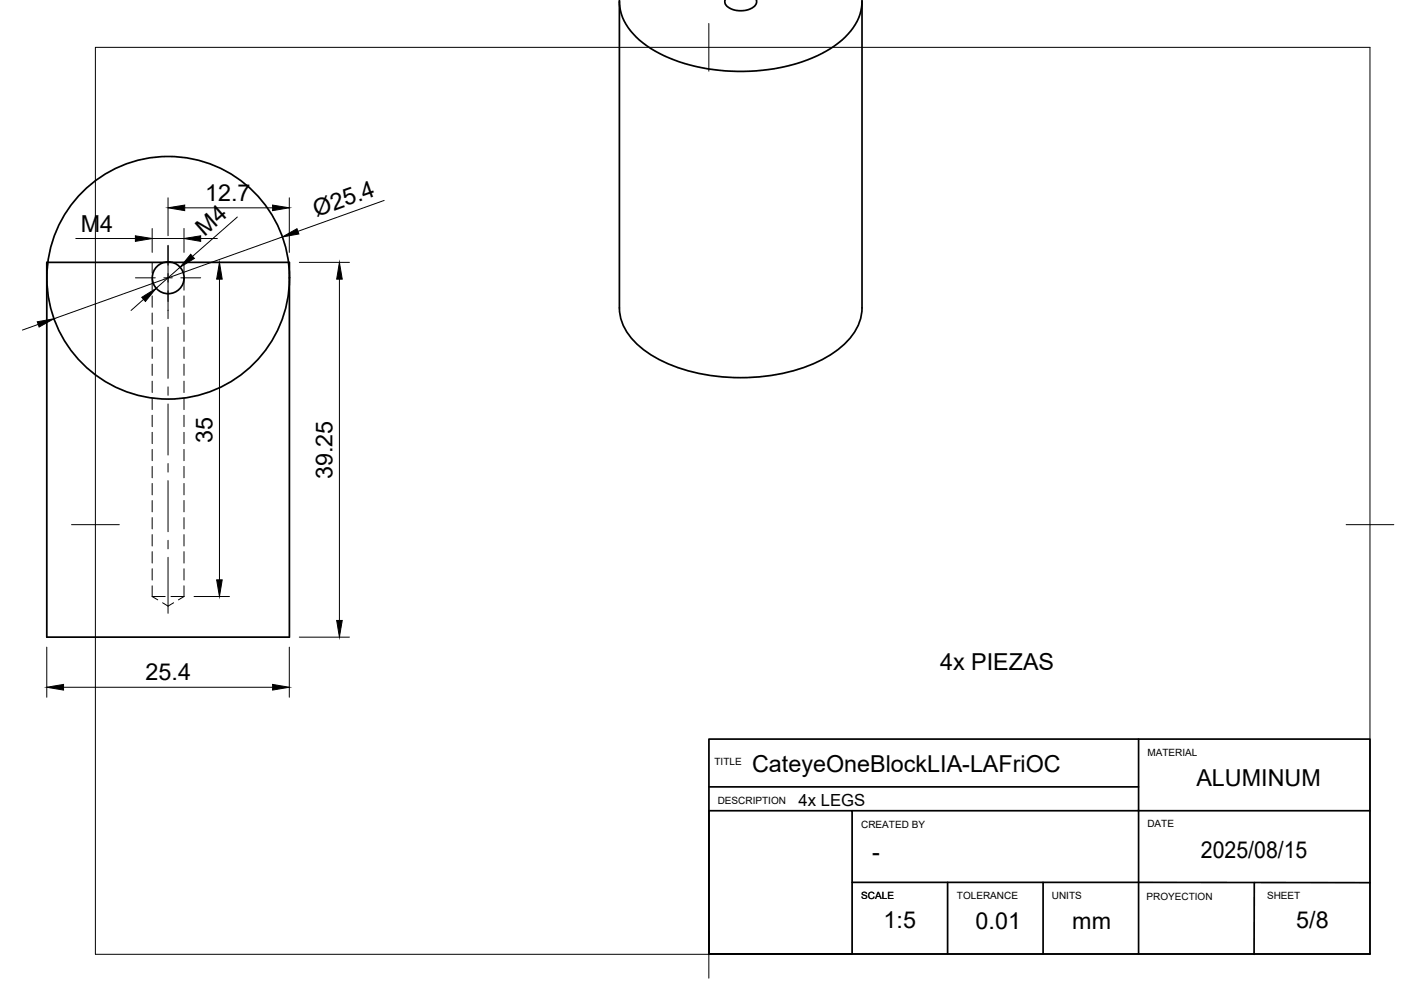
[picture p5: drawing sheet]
<svg xmlns="http://www.w3.org/2000/svg" width="297mm" height="210mm" viewBox="0 0 297 210" stroke-linecap="round" stroke-linejoin="round" font-family="sans-serif">
<!-- layer: Hidden -->
<g fill="none" stroke="#000" stroke-width=".21">
<path d="M31.9 55v2.2M31.9 58.4v2.4M38.5 55v2.2M38.5 58.4v2.4M31.9 62v2.4M31.9 65.6v2.3M31.9 69.1v2.4M31.9 72.7v2.4M31.9 76.3v2.3M31.9 79.9v2.3M38.5 62v2.4M38.5 65.6v2.3"/>
<path d="M38.5 69.1v2.4M38.5 72.7v2.4M38.5 76.3v2.3M38.5 79.9v2.3M31.9 83.4v2.4M31.9 87v2.4M31.9 90.6v2.3M31.9 94.1v2.4M31.9 97.7v2.4M38.5 83.4v2.4M38.5 87v2.4M38.5 90.6v2.3"/>
<path d="M38.5 94.1v2.4M38.5 97.7v2.4M31.9 101.3v2.4M31.9 104.9v2.3M31.9 108.4v2.4M31.9 112v2.4M31.9 115.6v2.4M31.9 119.1v2.4M38.5 101.3v2.4M38.5 104.9v2.3M38.5 108.4v2.4M38.5 112v2.4"/>
<path d="M38.5 115.6v2.4M38.5 119.1v2.4M31.9 125h2.7M31.9 125l1.1 .7M31.9 122.7v2.3M34.1 126.3l1.1 .7 1.2-.7M35.8 125h2.7M38.5 125l-1.1 .7M38.5 122.7v2.3"/>
</g>
<!-- layer: Visible -->
<g fill="none" stroke="#000" stroke-width=".36">
<path d="M129.8 0a10.4 10.4 0 0 0 4.1 8.4 31.4 31.4 0 0 0 18.1 6.5 37.8 37.8 0 0 0 22-4.7 13 13 0 0 0 6.5-8.7l.1-1.5M151.9 0a1.74 1.74 0 0 0 1.6 2 4.4 4.4 0 0 0 4.9-1.2v-.8M129.8 .3v64.2a11.8 11.8 0 0 0 5.9 9.4 35.9 35.9 0 0 0 21.8 5.2 32.5 32.5 0 0 0 18.4-6.2 11.3 11.3 0 0 0 4.7-8.4v-64.2M9.8 55h50.8v78.5h-50.8z"/>
<circle cx="35.2" cy="58.2" r="25.4"/>
<circle cx="35.2" cy="58.2" r="3.3"/>
</g>
<!-- layer: BORDER -->
<path d="M20 9.9h267v190h-267zM148.5 4.9v10M15 109.9h10M282 109.9h10M148.5 194.9v10" fill="none" stroke="#000" stroke-width=".21"/>
<!-- layer: TITLEBLOCK -->
<path d="M148.5 154.8h138.5v45h-138.5zM238.5 154.8v45M148.5 169.8h30v30h-30zM148.5 164.8h90M178.5 169.8h108.5M178.5 184.8l108.5 .1M198.5 184.8v15M218.5 184.8v15M262.7 184.9v15" fill="none" stroke="#000" stroke-width=".36"/>
<!-- layer: FD_Dimensions -->
<g fill="none" stroke="#000" stroke-width=".21">
<path d="M15.9 50h12.5M31.9 47.9v5M31.9 50h6.6M35.2 41.4v8M37.7 56l-5 4.4M38.5 47.9v5M38.7 43.5h18.4M40.6 55h7.5M42 50h3.5M46 58.5v63M49.7 45.5l-9.4 8.2M59.1 49.6l-47.8 17.2"/>
<path d="M60.6 41.4v11.5M62.7 55h10.5M71.1 58.5v71.5M80.5 42l-18.1 6.5M8 68l-3.3 1.1M30.1 62.7l-2.6 2.3M9.8 135.6v10.5M40.6 125h7.5M60.6 135.6v10.5M62.7 133.5h10.5M13.3 144h43.8"/>
</g>
<g fill="#000" stroke="#000" stroke-width=".21">
<path d="M28.4 49.4l3.5 .6-3.5 .6zM35.2 43.5l3.5-.5v1.1zM39.9 53.3l.8 .8-3 1.9zM38.5 50l3.5-.6v1.2zM46 55l.5 3.5h-1.1zM57.1 43l3.5 .5-3.5 .6zM59.1 49.6l3.1-1.7 .4 1.1zM71.1 55l.6 3.5h-1.2zM7.8 67.4l3.5-.6-3.1 1.7zM29.7 62.3l3-1.9-2.2 2.8zM45.4 121.5h1.1l-.5 3.5zM70.5 130h1.2l-.6 3.5z"/>
<path d="M9.8 144l3.5-.6v1.2zM57.1 143.4l3.5 .6-3.5 .6z"/>
</g>
<!-- layer: Smart Centers -->
<path d="M28.4 58.2h4.1M34.3 58.2h1.8M35.2 51.4v15.4M37.9 58.2h4.1M35.2 68.5v10.8M35.2 81v1.8M35.2 84.6v10.7M35.2 97.1v1.8M35.2 100.7v10.7M35.2 113.2v1.8M35.2 116.7v11.8" fill="none" stroke="#000" stroke-width=".21"/>
<g font-size="4.9">
<text x="43" y="42.1">12.7</text>
<text x="66.3" y="45.4" transform="rotate(-20 66.3 45.4)">Ø25.4</text>
<text x="16.9" y="48.6">M4</text>
<text x="42.8" y="49.6" transform="rotate(-41 42.8 49.6)">M4</text>
<text x="44.5" y="92.7" transform="rotate(-90 44.5 92.7)">35</text>
<text x="69.6" y="100.3" transform="rotate(-90 69.6 100.3)">39.25</text>
<text x="30.5" y="142.5">25.4</text>
<text x="196.9" y="140.3">4x PIEZAS</text>
<text x="157.5" y="161.7">CateyeOneBlockLIA-LAFriOC</text>
<text x="250.6" y="164.8">ALUMINUM</text>
<text x="251.6" y="179.7">2025/08/15</text>
<text x="182.7" y="180.1">-</text>
<text x="185.1" y="194.4">1:5</text>
<text x="204.4" y="194.5">0.01</text>
<text x="224.6" y="194.6">mm</text>
<text x="271.5" y="194.5">5/8</text>
</g>
<text font-size="3.5" x="167.3" y="168.8">4x LEGS</text>
<g font-size="2.1">
<text x="149.7" y="160.2">TITLE</text>
<text x="240.3" y="158.3">MATERIAL</text>
<text x="150.3" y="168.4">DESCRIPTION</text>
<text x="180.4" y="173.4">CREATED BY</text>
<text x="240.3" y="173.3">DATE</text>
<text x="180.4" y="188.4">SCALE</text>
<text x="200.4" y="188.4">TOLERANCE</text>
<text x="220.3" y="188.4">UNITS</text>
<text x="240.2" y="188.5">PROYECTION</text>
<text x="265.4" y="188.4">SHEET</text>
</g>
</svg>
